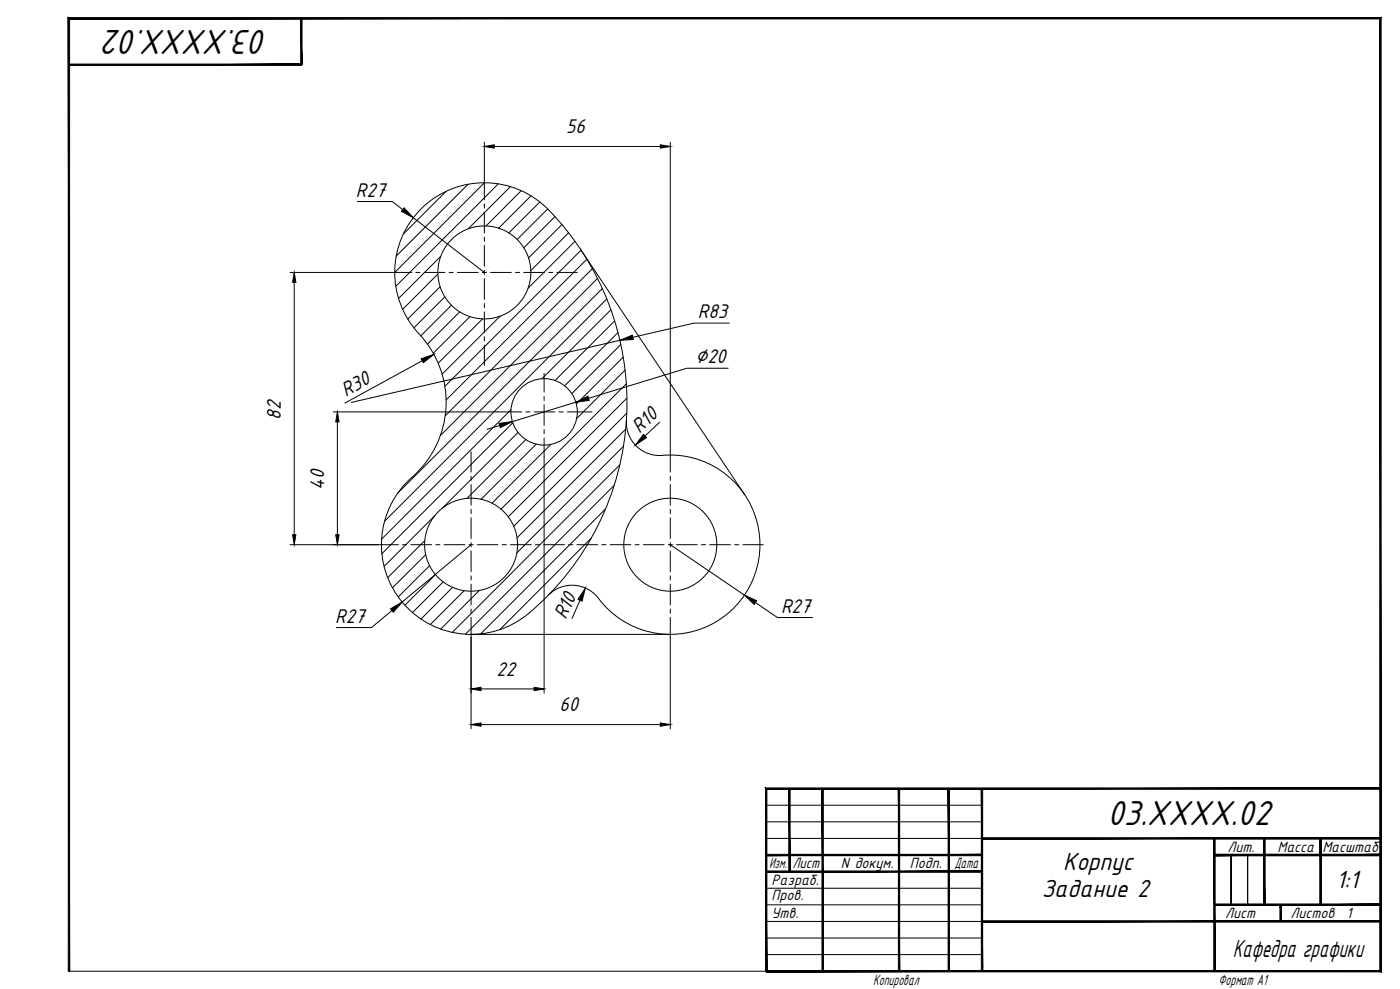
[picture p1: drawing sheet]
<svg xmlns="http://www.w3.org/2000/svg" width="841mm" height="594mm" viewBox="0 0 841 594" stroke-linecap="round" stroke-linejoin="round" font-family="sans-serif">
<!-- layer: 0 -->
<g fill="#000" stroke="#000" stroke-width=".6">
<path d="M181 11v28v-28zM181 11v28z"/>
<path d="M41 38v1l140-1zM41 39l140-1v1z"/>
<path d="M570 474v109v-109zM570 474v109z"/>
<path d="M460 513v1l130-1zM460 514l130-1v1z"/>
<path d="M590 503v1l239-1zM590 504l239-1v1z"/>
<path d="M730 513v1l99-1zM730 514l99-1v1z"/>
<path d="M730 513v1l99-1zM730 514l99-1v1z"/>
<path d="M729 504l1 79v-79zM729 504l1 79h-1z"/>
<path d="M759 504l1 40v-40zM759 504l1 40h-1z"/>
<path d="M759 504l1 40v-40zM759 504l1 40h-1z"/>
<path d="M793 504l1 40v-40zM793 504l1 40h-1z"/>
<path d="M793 504l1 40v-40zM793 504l1 40h-1z"/>
<path d="M460 523v1l130-1zM460 524l130-1v1z"/>
<path d="M474 474v50h1zM474 474h1v50z"/>
<path d="M590 553v1l239-1zM590 554l239-1v1z"/>
<path d="M730 543v1l99-1zM730 544l99-1v1z"/>
<path d="M730 543v1l99-1zM730 544l99-1v1z"/>
<path d="M769 544l1 9v-9zM769 544l1 9h-1z"/>
<path d="M769 544l1 9v-9zM769 544l1 9h-1z"/>
<path d="M41 11v572h1zM41 11h1v572zM41 11h1h788zM42 11h788h-1zM830 11h-1l1 573zM829 11l1 573-1-1zM460 584h370l-1-1zM460 583h369l-369 1z"/>
<path d="M460 473v110h1zM460 473l1 1v109zM460 473l1 1 368-1zM461 474l368-1v1z"/>
<path d="M494 474v109h1zM494 474h1v109z"/>
<path d="M540 474v109zM540 474v109z"/>
<path d="M590 474v109zM590 474v109z"/>
</g>
<g fill="none" stroke="#000" stroke-width=".6">
<path d="M268 115l-26 26M281 111l-43 43M291 110l-54 54M299 110l-61 62M307 112l-26 25M313 115l-21 21M319 118l-19 19M324 121l-18 19M329 126l-18 18M333 130l-18 19M338 135l-21 20M342 140l-23 23"/>
<path d="M265 154l-26 25M345 145l-28 28M349 150l-82 82M353 156l-85 84M263 165l-21 21M264 172l-19 20M267 178l-18 19M356 161l-89 89M359 167l-94 95M362 173l-123 123M365 180l-134 133M271 183l-18 19"/>
<path d="M276 187l-19 20M282 190l-22 22M290 192l-27 26M300 190l-34 35M367 186l-41 42M369 193l-36 36M371 200l-32 32M373 207l-30 29M374 215l-28 28M376 222l-30 29M376 231l-75 75M377 239l-72 71"/>
<path d="M307 246l-78 78M308 254l-79 79M311 260l-45 45M376 258l-65 65M376 248l-67 68M316 264l-35 35M322 267l-33 33M331 267l-35 35M372 279l-100 101M375 268l-65 64M369 292l-89 89M261 310l-30 30"/>
<path d="M364 306l-75 75M255 325l-22 22M256 333l-20 20M258 340l-19 19M355 323l-55 55M262 345l-19 19M266 350l-18 18M272 353l-19 19M279 355l-21 20M288 355l-23 23M460 484h130M460 494h130"/>
<path d="M460 504h130M460 534h130M460 544h130M460 553h130M740 544v-30v30M749 544v-30v30M460 563h130M460 573h130M41 583h419"/>
</g>
<g fill="none" stroke="#000" stroke-width=".6">
<path d="M291 108v12M291 123v2M291 127v13M291 142v3M291 147v13M235 164h12M250 164h2M255 164h12M270 164h2M275 164h12M290 164h2M291 162v3"/>
<path d="M291 167v13M295 164h12M310 164h2M315 164h12M330 164h2M335 164h12M291 182v3M291 187v13M291 202v3M291 207v13M327 224v12M327 238v3"/>
<path d="M299 247h14M316 247h2M321 247h12M327 243v13M327 258v3M336 247h2M341 247h15M283 271v13M327 263v11M403 271v13M283 286v3M283 291v13"/>
<path d="M403 286v3M403 291v13M283 306v3M283 311v12M403 306v3M403 311v12M227 327h12M242 327h2M247 327h12M262 327h2M267 327h12M282 327h2"/>
<path d="M283 326v2M283 331v12M287 327h12M302 327h2M307 327h12M322 327h2M327 327h12M342 327h2M347 327h12M362 327h2M367 327h12M381 327h3"/>
<path d="M386 327h13M401 327h3M403 326v2M403 331v12M406 327h13M421 327h3M426 327h13M441 327h3M446 327h12M283 346v2M283 351v12M403 346v2"/>
<path d="M403 351v12M283 366v2M283 371v12M403 366v2M403 371v12"/>
</g>
<g fill="none" stroke="#000" stroke-width=".6">
<path d="M254 125a54 54 0 0 1 79 5 165 165 0 0 1-21 243 54 54 0 0 1-74-16 54 54 0 0 1 13-73 60 60 0 0 0-2-86 54 54 0 0 1 5-73zM349 150l98 147M376 252a20 20 0 0 0 25 21 54 54 0 0 1 49 79 54 54 0 0 1-92 5 20 20 0 0 0-29 1M283 381h120"/>
<circle cx="291" cy="164" r="28"/>
<circle cx="327" cy="247" r="20"/>
<circle cx="283" cy="327" r="28"/>
<circle cx="403" cy="327" r="28"/>
</g>
<g fill="none" stroke="#000" stroke-width=".6">
<path d="M291 85v23M297 88h100M403 85v186M215 121h21l6 5M248 131l43 33M174 164h61M177 170v151M438 194h-21l-37 9M254 217l-47 25M372 204l-161 38M437 221h-24l-59 18M200 247h99"/>
<path d="M203 253v68M300 256l-7 2M346 242l-38 11M396 254l-9 8M327 274v142M174 327h53M283 327l-41 35M403 327l44 30M235 367l-12 10h-21M348 361l-4 11M454 362l13 9h21M283 383v55"/>
<path d="M403 383v55M289 414h32M289 435h108"/>
</g>
<g fill="#000" stroke="#000" stroke-width=".6">
<path d="M291 88l6-1v2zM397 87l6 1-6 1zM243 125l5 6-7-4zM177 164l1 6h-2zM253 216l8-3-7 5zM372 204l8-3v3zM346 242l7-4 1 3zM203 247l1 6h-2zM300 254l8-1-7 4zM387 261l1 2-6 4zM176 321h2l-1 6zM202 321h2l-1 6z"/>
<path d="M235 366l7-4-6 6zM352 353l-2 8-3-1zM447 357l8 4-2 2zM283 414l6-1v2zM321 413l6 1-6 1zM283 435l6-1v2zM397 434l6 1-6 1z"/>
</g>
<g font-size="23.2">
<text x="161" y="18" transform="rotate(-180 161 18)">03.XXXX.02</text>
<text x="665" y="495">03.XXXX.02</text>
</g>
<g font-size="16.6">
<text x="639" y="523">Корпус</text>
<text x="803" y="534">1:1</text>
<text x="626" y="539">Задание 2</text>
<text x="741" y="575">Кафедра графики</text>
</g>
<g font-size="13.2">
<text x="340" y="80">56</text>
<text x="214" y="118">R27</text>
<text x="419" y="191">R83</text>
<text x="418" y="218">∅20</text>
<text x="208" y="238" transform="rotate(-29 208 238)">R30</text>
<text x="169" y="252" transform="rotate(-90 169 252)">82</text>
<text x="384" y="261" transform="rotate(-43 384 261)">R10</text>
<text x="195" y="294" transform="rotate(-90 195 294)">40</text>
<text x="469" y="368">R27</text>
<text x="201" y="374">R27</text>
<text x="340" y="373" transform="rotate(-66 340 373)">R10</text>
<text x="298" y="406">22</text>
<text x="336" y="427">60</text>
</g>
<g font-size="9.9">
<text x="737" y="512">Лит.</text>
<text x="767" y="512">Масса</text>
<text x="794" y="512">Масштаб</text>
<text x="462" y="522">Изм.</text>
<text x="476" y="522">Лист</text>
<text x="505" y="522">N докум.</text>
<text x="547" y="522">Подп.</text>
<text x="573" y="522">Дата</text>
<text x="464" y="532">Разраб.</text>
<text x="464" y="541">Пров.</text>
<text x="464" y="552">Утв.</text>
<text x="736" y="552">Лист</text>
<text x="775" y="552">Листов</text>
<text x="809" y="552">1</text>
<text x="525" y="591">Копировал</text>
<text x="732" y="591">Формат А1</text>
</g>
</svg>
